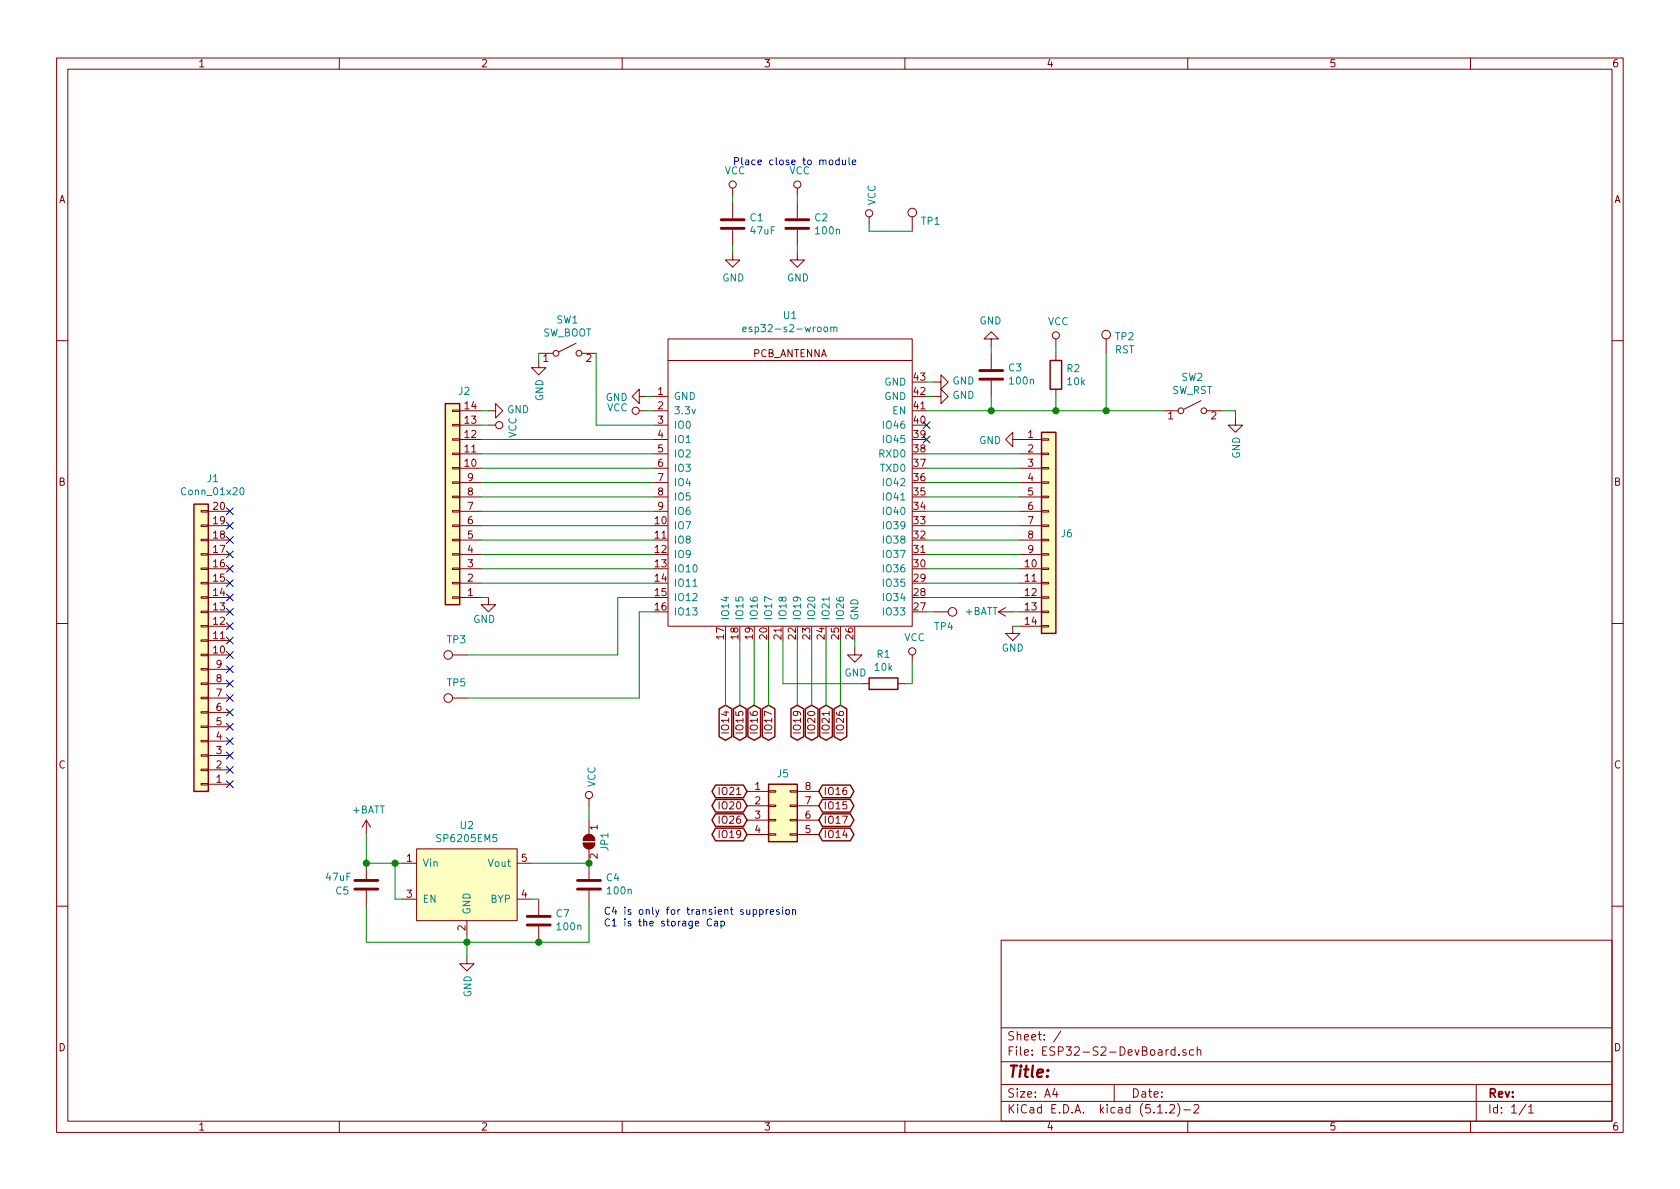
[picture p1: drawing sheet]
EESchema Schematic File Version 4
LIBS:ESP32-S2-WROOM-cache
EELAYER 29 0
EELAYER END
$Descr A4 11693 8268
encoding utf-8
Sheet 1 1
Title ""
Date ""
Rev ""
Comp ""
Comment1 ""
Comment2 ""
Comment3 ""
Comment4 ""
$EndDescr
$Comp
L esp32-s2:esp32-s2-wroom U1
U 1 1
P 5550 3400
F 0 "U1" H 5500 4615 50  0000 C CNN
F 1 "esp32-s2-wroom" H 5500 4524 50  0000 C CNN
F 2 "esp32-s2:esp32-s2-wrooom" H 5050 4100 50  0001 C CNN
F 3 "" H 5050 4100 50  0001 C CNN
	1    5550 3400
	1    0    0    -1  
$EndComp
$Comp
L power:GND #PWR05
U 1 1
P 4500 2750
F 0 "#PWR05" H 4500 2500 50  0001 C CNN
F 1 "GND" V 4505 2622 50  0000 R CNN
F 2 "" H 4500 2750 50  0001 C CNN
F 3 "" H 4500 2750 50  0001 C CNN
	1    4500 2750
	0    1    1    0   
$EndComp
$Comp
L power:GND #PWR013
U 1 1
P 6500 2750
F 0 "#PWR013" H 6500 2500 50  0001 C CNN
F 1 "GND" V 6505 2622 50  0000 R CNN
F 2 "" H 6500 2750 50  0001 C CNN
F 3 "" H 6500 2750 50  0001 C CNN
	1    6500 2750
	0    -1   -1   0   
$EndComp
$Comp
L power:GND #PWR011
U 1 1
P 5950 4500
F 0 "#PWR011" H 5950 4250 50  0001 C CNN
F 1 "GND" H 5955 4327 50  0000 C CNN
F 2 "" H 5950 4500 50  0001 C CNN
F 3 "" H 5950 4500 50  0001 C CNN
	1    5950 4500
	1    0    0    -1  
$EndComp
$Comp
L power:VCC #PWR06
U 1 1
P 4500 2850
F 0 "#PWR06" H 4500 2700 50  0001 C CNN
F 1 "VCC" V 4518 2977 50  0000 L CNN
F 2 "" H 4500 2850 50  0001 C CNN
F 3 "" H 4500 2850 50  0001 C CNN
	1    4500 2850
	0    -1   -1   0   
$EndComp
$Comp
L power:GND #PWR016
U 1 1
P 7100 3050
F 0 "#PWR016" H 7100 2800 50  0001 C CNN
F 1 "GND" V 7105 2922 50  0000 R CNN
F 2 "" H 7100 3050 50  0001 C CNN
F 3 "" H 7100 3050 50  0001 C CNN
	1    7100 3050
	0    1    1    0   
$EndComp
$Comp
L power:GND #PWR012
U 1 1
P 6500 2650
F 0 "#PWR012" H 6500 2400 50  0001 C CNN
F 1 "GND" V 6505 2522 50  0000 R CNN
F 2 "" H 6500 2650 50  0001 C CNN
F 3 "" H 6500 2650 50  0001 C CNN
	1    6500 2650
	0    -1   -1   0   
$EndComp
$Comp
L Switch:SW_SPST SW2
U 1 1
P 8300 2850
F 0 "SW2" H 8300 3085 50  0000 C CNN
F 1 "SW_RST" H 8300 2994 50  0000 C CNN
F 2 "Button_Switch_SMD:SW_SPST_CK_RS282G05A3" H 8300 2850 50  0001 C CNN
F 3 "~" H 8300 2850 50  0001 C CNN
	1    8300 2850
	1    0    0    -1  
$EndComp
$Comp
L Device:C C2
U 1 1
P 5550 1550
F 0 "C2" H 5665 1596 50  0000 L CNN
F 1 "100n" H 5665 1505 50  0000 L CNN
F 2 "Capacitor_SMD:C_0805_2012Metric_Pad1.15x1.40mm_HandSolder" H 5588 1400 50  0001 C CNN
F 3 "~" H 5550 1550 50  0001 C CNN
	1    5550 1550
	1    0    0    -1  
$EndComp
$Comp
L power:GND #PWR010
U 1 1
P 5550 1750
F 0 "#PWR010" H 5550 1500 50  0001 C CNN
F 1 "GND" H 5555 1577 50  0000 C CNN
F 2 "" H 5550 1750 50  0001 C CNN
F 3 "" H 5550 1750 50  0001 C CNN
	1    5550 1750
	1    0    0    -1  
$EndComp
$Comp
L power:VCC #PWR09
U 1 1
P 5550 1350
F 0 "#PWR09" H 5550 1200 50  0001 C CNN
F 1 "VCC" H 5567 1523 50  0000 C CNN
F 2 "" H 5550 1350 50  0001 C CNN
F 3 "" H 5550 1350 50  0001 C CNN
	1    5550 1350
	1    0    0    -1  
$EndComp
Text Notes 5100 1150 0    50   ~ 0
Place close to module
$Comp
L Device:R R2
U 1 1
P 7350 2600
F 0 "R2" H 7420 2646 50  0000 L CNN
F 1 "10k" H 7420 2555 50  0000 L CNN
F 2 "Resistor_SMD:R_0805_2012Metric_Pad1.15x1.40mm_HandSolder" V 7280 2600 50  0001 C CNN
F 3 "~" H 7350 2600 50  0001 C CNN
	1    7350 2600
	1    0    0    -1  
$EndComp
$Comp
L power:VCC #PWR018
U 1 1
P 7350 2400
F 0 "#PWR018" H 7350 2250 50  0001 C CNN
F 1 "VCC" H 7367 2573 50  0000 C CNN
F 2 "" H 7350 2400 50  0001 C CNN
F 3 "" H 7350 2400 50  0001 C CNN
	1    7350 2400
	1    0    0    -1  
$EndComp
$Comp
L Device:C C3
U 1 1
P 6900 2600
F 0 "C3" H 6785 2554 50  0000 R CNN
F 1 "100n" H 6785 2645 50  0000 R CNN
F 2 "Capacitor_SMD:C_0805_2012Metric_Pad1.15x1.40mm_HandSolder" H 6938 2450 50  0001 C CNN
F 3 "~" H 6900 2600 50  0001 C CNN
	1    6900 2600
	-1   0    0    1   
$EndComp
$Comp
L power:GND #PWR015
U 1 1
P 6900 2400
F 0 "#PWR015" H 6900 2150 50  0001 C CNN
F 1 "GND" H 6905 2227 50  0000 C CNN
F 2 "" H 6900 2400 50  0001 C CNN
F 3 "" H 6900 2400 50  0001 C CNN
	1    6900 2400
	-1   0    0    1   
$EndComp
$Comp
L Device:R R1
U 1 1
P 6150 4750
F 0 "R1" V 5943 4750 50  0000 C CNN
F 1 "10k" V 6034 4750 50  0000 C CNN
F 2 "Resistor_SMD:R_0805_2012Metric_Pad1.15x1.40mm_HandSolder" V 6080 4750 50  0001 C CNN
F 3 "~" H 6150 4750 50  0001 C CNN
	1    6150 4750
	0    1    1    0   
$EndComp
$Comp
L power:VCC #PWR014
U 1 1
P 6350 4600
F 0 "#PWR014" H 6350 4450 50  0001 C CNN
F 1 "VCC" H 6367 4773 50  0000 C CNN
F 2 "" H 6350 4600 50  0001 C CNN
F 3 "" H 6350 4600 50  0001 C CNN
	1    6350 4600
	1    0    0    -1  
$EndComp
$Comp
L power:GND #PWR019
U 1 1
P 8600 2900
F 0 "#PWR019" H 8600 2650 50  0001 C CNN
F 1 "GND" V 8605 2772 50  0000 R CNN
F 2 "" H 8600 2900 50  0001 C CNN
F 3 "" H 8600 2900 50  0001 C CNN
	1    8600 2900
	1    0    0    -1  
$EndComp
$Comp
L Switch:SW_SPST SW1
U 1 1
P 3950 2450
F 0 "SW1" H 3950 2685 50  0000 C CNN
F 1 "SW_BOOT" H 3950 2594 50  0000 C CNN
F 2 "Button_Switch_SMD:SW_SPST_CK_RS282G05A3" H 3950 2450 50  0001 C CNN
F 3 "~" H 3950 2450 50  0001 C CNN
	1    3950 2450
	1    0    0    -1  
$EndComp
$Comp
L power:GND #PWR04
U 1 1
P 3750 2500
F 0 "#PWR04" H 3750 2250 50  0001 C CNN
F 1 "GND" V 3755 2372 50  0000 R CNN
F 2 "" H 3750 2500 50  0001 C CNN
F 3 "" H 3750 2500 50  0001 C CNN
	1    3750 2500
	1    0    0    -1  
$EndComp
$Comp
L Device:C C1
U 1 1
P 5100 1550
F 0 "C1" H 5215 1596 50  0000 L CNN
F 1 "47uF" H 5215 1505 50  0000 L CNN
F 2 "Capacitor_SMD:C_1206_3216Metric_Pad1.42x1.75mm_HandSolder" H 5138 1400 50  0001 C CNN
F 3 "~" H 5100 1550 50  0001 C CNN
	1    5100 1550
	1    0    0    -1  
$EndComp
$Comp
L power:GND #PWR08
U 1 1
P 5100 1750
F 0 "#PWR08" H 5100 1500 50  0001 C CNN
F 1 "GND" H 5105 1577 50  0000 C CNN
F 2 "" H 5100 1750 50  0001 C CNN
F 3 "" H 5100 1750 50  0001 C CNN
	1    5100 1750
	1    0    0    -1  
$EndComp
$Comp
L power:VCC #PWR07
U 1 1
P 5100 1350
F 0 "#PWR07" H 5100 1200 50  0001 C CNN
F 1 "VCC" H 5117 1523 50  0000 C CNN
F 2 "" H 5100 1350 50  0001 C CNN
F 3 "" H 5100 1350 50  0001 C CNN
	1    5100 1350
	1    0    0    -1  
$EndComp
Wire Wire Line
	6000 4750 5450 4750
Wire Wire Line
	5450 4450 5450 4750
Wire Wire Line
	6350 4600 6350 4750
Wire Wire Line
	6350 4750 6300 4750
Text GLabel 5050 4900 3    50   BiDi ~ 0
IO14
Text GLabel 5150 4900 3    50   BiDi ~ 0
IO15
Text GLabel 5250 4900 3    50   BiDi ~ 0
IO16
Text GLabel 5350 4900 3    50   BiDi ~ 0
IO17
Text GLabel 5550 4900 3    50   BiDi ~ 0
IO19
Text GLabel 5650 4900 3    50   BiDi ~ 0
IO20
Text GLabel 5750 4900 3    50   BiDi ~ 0
IO21
Text GLabel 5850 4900 3    50   BiDi ~ 0
IO26
Wire Wire Line
	5850 4450 5850 4900
Wire Wire Line
	5750 4450 5750 4900
Wire Wire Line
	5650 4900 5650 4450
Wire Wire Line
	5550 4450 5550 4900
Wire Wire Line
	5350 4900 5350 4450
Wire Wire Line
	5250 4450 5250 4900
Wire Wire Line
	5150 4900 5150 4450
Wire Wire Line
	5050 4450 5050 4900
NoConn ~ 6450 2950
NoConn ~ 6450 3050
Text GLabel 5700 5800 2    50   BiDi ~ 0
IO14
Text GLabel 5700 5600 2    50   BiDi ~ 0
IO15
Text GLabel 5700 5500 2    50   BiDi ~ 0
IO16
Text GLabel 5700 5700 2    50   BiDi ~ 0
IO17
Text GLabel 5200 5800 0    50   BiDi ~ 0
IO19
Text GLabel 5200 5600 0    50   BiDi ~ 0
IO20
Text GLabel 5200 5500 0    50   BiDi ~ 0
IO21
Text GLabel 5200 5700 0    50   BiDi ~ 0
IO26
$Comp
L power:GND #PWR02
U 1 1
P 3400 2850
F 0 "#PWR02" H 3400 2600 50  0001 C CNN
F 1 "GND" V 3405 2722 50  0000 R CNN
F 2 "" H 3400 2850 50  0001 C CNN
F 3 "" H 3400 2850 50  0001 C CNN
	1    3400 2850
	0    -1   -1   0   
$EndComp
Wire Wire Line
	5550 1350 5550 1400
Wire Wire Line
	5100 1350 5100 1400
Wire Wire Line
	5550 1700 5550 1750
Wire Wire Line
	5100 1700 5100 1750
Wire Wire Line
	4550 2750 4500 2750
Wire Wire Line
	4550 2850 4500 2850
Wire Wire Line
	6450 2650 6500 2650
Wire Wire Line
	6500 2750 6450 2750
Wire Wire Line
	6900 2450 6900 2400
Wire Wire Line
	7350 2400 7350 2450
Wire Wire Line
	5950 4500 5950 4450
$Comp
L Connector_Generic:Conn_02x04_Counter_Clockwise J5
U 1 1
P 5400 5600
F 0 "J5" H 5450 5825 50  0000 C CNN
F 1 "Conn_02x04_Counter_Clockwise" H 5450 5826 50  0001 C CNN
F 2 "Connector_PinSocket_2.54mm:PinSocket_2x04_P2.54mm_Vertical" H 5400 5600 50  0001 C CNN
F 3 "~" H 5400 5600 50  0001 C CNN
	1    5400 5600
	1    0    0    -1  
$EndComp
$Comp
L Connector_Generic:Conn_01x20 J1
U 1 1
P 1400 4550
F 0 "J1" H 1318 3325 50  0000 C CNN
F 1 "Conn_01x20" H 1318 3416 50  0000 C CNN
F 2 "Connector_PinSocket_2.54mm:PinSocket_1x20_P2.54mm_Vertical" H 1400 4550 50  0001 C CNN
F 3 "~" H 1400 4550 50  0001 C CNN
	1    1400 4550
	-1   0    0    1   
$EndComp
$Comp
L Connector_Generic:Conn_01x14 J6
U 1 1
P 7300 3650
F 0 "J6" H 7380 3596 50  0000 L CNN
F 1 "Conn_01x14" H 7380 3551 50  0001 L CNN
F 2 "Connector_PinSocket_2.54mm:PinSocket_1x14_P2.54mm_Vertical" H 7300 3650 50  0001 C CNN
F 3 "~" H 7300 3650 50  0001 C CNN
	1    7300 3650
	1    0    0    -1  
$EndComp
$Comp
L power:VCC #PWR017
U 1 1
P 3400 2950
F 0 "#PWR017" H 3400 2800 50  0001 C CNN
F 1 "VCC" H 3417 3123 50  0000 C CNN
F 2 "" H 3400 2950 50  0001 C CNN
F 3 "" H 3400 2950 50  0001 C CNN
	1    3400 2950
	0    1    1    0   
$EndComp
Wire Wire Line
	6450 4150 7100 4150
Wire Wire Line
	6450 4050 7100 4050
Wire Wire Line
	6450 3950 7100 3950
Wire Wire Line
	6450 3850 7100 3850
Wire Wire Line
	6450 3750 7100 3750
Wire Wire Line
	6450 3650 7100 3650
Wire Wire Line
	6450 3550 7100 3550
Wire Wire Line
	6450 3450 7100 3450
Wire Wire Line
	6450 3350 7100 3350
$Comp
L Connector_Generic:Conn_01x14 J2
U 1 1
P 3150 3550
F 0 "J2" H 3068 2717 50  0000 C CNN
F 1 "Conn_01x14" H 3230 3451 50  0001 L CNN
F 2 "Connector_PinSocket_2.54mm:PinSocket_1x14_P2.54mm_Vertical" H 3150 3550 50  0001 C CNN
F 3 "~" H 3150 3550 50  0001 C CNN
	1    3150 3550
	-1   0    0    1   
$EndComp
Wire Wire Line
	3400 2850 3350 2850
Wire Wire Line
	3400 2950 3350 2950
Wire Wire Line
	3350 3050 4550 3050
Wire Wire Line
	3350 3150 4550 3150
Wire Wire Line
	3350 3250 4550 3250
Wire Wire Line
	3350 3350 4550 3350
Wire Wire Line
	3350 3450 4550 3450
Wire Wire Line
	3350 3550 4550 3550
Wire Wire Line
	3350 3650 4550 3650
Wire Wire Line
	3350 3750 4550 3750
Wire Wire Line
	3350 3850 4550 3850
Wire Wire Line
	3350 3950 4550 3950
$Comp
L power:GND #PWR03
U 1 1
P 3400 4150
F 0 "#PWR03" H 3400 3900 50  0001 C CNN
F 1 "GND" H 3450 4000 50  0000 R CNN
F 2 "" H 3400 4150 50  0001 C CNN
F 3 "" H 3400 4150 50  0001 C CNN
	1    3400 4150
	1    0    0    -1  
$EndComp
Wire Wire Line
	4550 2950 4150 2950
Wire Wire Line
	4150 2950 4150 2450
Wire Wire Line
	3750 2450 3750 2500
$Comp
L power:GND #PWR021
U 1 1
P 3250 6650
F 0 "#PWR021" H 3250 6400 50  0001 C CNN
F 1 "GND" V 3255 6522 50  0000 R CNN
F 2 "" H 3250 6650 50  0001 C CNN
F 3 "" H 3250 6650 50  0001 C CNN
	1    3250 6650
	1    0    0    -1  
$EndComp
$Comp
L power:VCC #PWR022
U 1 1
P 4100 5600
F 0 "#PWR022" H 4100 5450 50  0001 C CNN
F 1 "VCC" V 4118 5727 50  0000 L CNN
F 2 "" H 4100 5600 50  0001 C CNN
F 3 "" H 4100 5600 50  0001 C CNN
	1    4100 5600
	1    0    0    -1  
$EndComp
$Comp
L power:+BATT #PWR020
U 1 1
P 2550 5800
F 0 "#PWR020" H 2550 5650 50  0001 C CNN
F 1 "+BATT" H 2565 5973 50  0000 C CNN
F 2 "" H 2550 5800 50  0001 C CNN
F 3 "" H 2550 5800 50  0001 C CNN
	1    2550 5800
	1    0    0    -1  
$EndComp
Wire Wire Line
	3250 6500 3250 6550
$Comp
L power:+BATT #PWR0101
U 1 1
P 7050 4250
F 0 "#PWR0101" H 7050 4100 50  0001 C CNN
F 1 "+BATT" V 7050 4350 50  0000 L CNN
F 2 "" H 7050 4250 50  0001 C CNN
F 3 "" H 7050 4250 50  0001 C CNN
	1    7050 4250
	0    -1   -1   0   
$EndComp
$Comp
L power:GND #PWR023
U 1 1
P 7050 4350
F 0 "#PWR023" H 7050 4100 50  0001 C CNN
F 1 "GND" H 7050 4200 50  0000 C CNN
F 2 "" H 7050 4350 50  0001 C CNN
F 3 "" H 7050 4350 50  0001 C CNN
	1    7050 4350
	1    0    0    -1  
$EndComp
Wire Wire Line
	7050 4250 7100 4250
Wire Wire Line
	7100 4350 7050 4350
$Comp
L Jumper:SolderJumper_2_Open JP1
U 1 1
P 4100 5850
F 0 "JP1" H 4100 5963 50  0000 C CNN
F 1 "SolderJumper_2_Open" H 4100 5964 50  0001 C CNN
F 2 "Jumper:SolderJumper-2_P1.3mm_Open_RoundedPad1.0x1.5mm" H 4100 5850 50  0001 C CNN
F 3 "~" H 4100 5850 50  0001 C CNN
	1    4100 5850
	0    1    1    0   
$EndComp
$Comp
L MyLib:SP6205EM5 U2
U 1 1
P 3250 6150
F 0 "U2" H 3250 6565 50  0000 C CNN
F 1 "SP6205EM5" H 3250 6474 50  0000 C CNN
F 2 "Package_TO_SOT_SMD:TSOT-23-5_HandSoldering" H 3250 6150 50  0001 C CNN
F 3 "https://www.mouser.se/datasheet/2/146/sp6203_sp6205-1664092.pdf" H 3250 6150 50  0001 C CNN
	1    3250 6150
	1    0    0    -1  
$EndComp
$Comp
L Device:C C5
U 1 1
P 2550 6150
F 0 "C5" H 2665 6196 50  0000 L CNN
F 1 "47uF" H 2650 6100 50  0000 L CNN
F 2 "Capacitor_SMD:C_1206_3216Metric_Pad1.42x1.75mm_HandSolder" H 2588 6000 50  0001 C CNN
F 3 "~" H 2550 6150 50  0001 C CNN
	1    2550 6150
	-1   0    0    1   
$EndComp
Wire Wire Line
	2550 6000 2550 5800
Wire Wire Line
	2800 6000 2750 6000
Connection ~ 2550 6000
$Comp
L Device:C C7
U 1 1
P 3750 6400
F 0 "C7" H 3635 6354 50  0000 R CNN
F 1 "100n" H 3635 6445 50  0000 R CNN
F 2 "Capacitor_SMD:C_0805_2012Metric_Pad1.15x1.40mm_HandSolder" H 3788 6250 50  0001 C CNN
F 3 "~" H 3750 6400 50  0001 C CNN
	1    3750 6400
	-1   0    0    1   
$EndComp
Wire Wire Line
	3700 6250 3750 6250
Wire Wire Line
	2550 6300 2550 6550
Wire Wire Line
	2550 6550 3250 6550
Connection ~ 3250 6550
Wire Wire Line
	3250 6550 3250 6650
Wire Wire Line
	3250 6550 3750 6550
Wire Wire Line
	2800 6250 2750 6250
Wire Wire Line
	2750 6250 2750 6000
Connection ~ 2750 6000
Wire Wire Line
	2750 6000 2550 6000
Text Notes 4200 6450 0    50   ~ 0
C4 is only for transient suppresion\nC1 is the storage Cap\n
Wire Wire Line
	8600 2850 8500 2850
$Comp
L Connector:TestPoint TP2
U 1 1
P 7700 2450
F 0 "TP2" H 7758 2568 50  0000 L CNN
F 1 "RST" H 7758 2477 50  0000 L CNN
F 2 "TestPoint:TestPoint_Pad_D1.5mm" H 7900 2450 50  0001 C CNN
F 3 "~" H 7900 2450 50  0001 C CNN
	1    7700 2450
	1    0    0    -1  
$EndComp
Wire Wire Line
	7700 2850 8100 2850
Wire Wire Line
	7350 2850 7700 2850
Connection ~ 7350 2850
Connection ~ 7700 2850
$Comp
L Connector:TestPoint TP1
U 1 1
P 6350 1600
F 0 "TP1" H 6408 1672 50  0000 L CNN
F 1 "TestPoint" H 6408 1627 50  0001 L CNN
F 2 "TestPoint:TestPoint_Pad_D1.5mm" H 6550 1600 50  0001 C CNN
F 3 "~" H 6550 1600 50  0001 C CNN
	1    6350 1600
	1    0    0    -1  
$EndComp
$Comp
L power:VCC #PWR0102
U 1 1
P 6050 1550
F 0 "#PWR0102" H 6050 1400 50  0001 C CNN
F 1 "VCC" V 6068 1677 50  0000 L CNN
F 2 "" H 6050 1550 50  0001 C CNN
F 3 "" H 6050 1550 50  0001 C CNN
	1    6050 1550
	1    0    0    -1  
$EndComp
Wire Wire Line
	6350 1600 6050 1600
Wire Wire Line
	6050 1600 6050 1550
$Comp
L Device:C C4
U 1 1
P 4100 6150
F 0 "C4" H 3985 6104 50  0000 R CNN
F 1 "100n" H 3985 6195 50  0000 R CNN
F 2 "Capacitor_SMD:C_0805_2012Metric_Pad1.15x1.40mm_HandSolder" H 4138 6000 50  0001 C CNN
F 3 "~" H 4100 6150 50  0001 C CNN
	1    4100 6150
	-1   0    0    1   
$EndComp
Wire Wire Line
	3750 6550 4100 6550
Wire Wire Line
	4100 6550 4100 6300
Connection ~ 3750 6550
Wire Wire Line
	3700 6000 4100 6000
Connection ~ 4100 6000
Wire Wire Line
	4100 5700 4100 5600
NoConn ~ 1600 5450
NoConn ~ 1600 5350
NoConn ~ 1600 5250
NoConn ~ 1600 5150
NoConn ~ 1600 5050
NoConn ~ 1600 4950
NoConn ~ 1600 4850
NoConn ~ 1600 4750
NoConn ~ 1600 4650
NoConn ~ 1600 4550
NoConn ~ 1600 4450
NoConn ~ 1600 4350
NoConn ~ 1600 4250
NoConn ~ 1600 4150
NoConn ~ 1600 4050
NoConn ~ 1600 3950
NoConn ~ 1600 3850
NoConn ~ 1600 3750
NoConn ~ 1600 3650
NoConn ~ 1600 3550
Wire Wire Line
	6450 3250 7100 3250
Wire Wire Line
	6450 3150 7100 3150
$Comp
L Connector:TestPoint TP4
U 1 1
P 6500 4250
F 0 "TP4" V 6600 4250 50  0000 L CNN
F 1 "TestPoint" V 6545 4438 50  0001 L CNN
F 2 "TestPoint:TestPoint_Pad_D1.5mm" H 6700 4250 50  0001 C CNN
F 3 "~" H 6700 4250 50  0001 C CNN
	1    6500 4250
	0    1    1    0   
$EndComp
Wire Wire Line
	6500 4250 6450 4250
Wire Wire Line
	3400 4150 3350 4150
Wire Wire Line
	4450 4250 4550 4250
$Comp
L Connector:TestPoint TP3
U 1 1
P 3250 4550
F 0 "TP3" V 3353 4622 50  0000 C CNN
F 1 "TestPoint" V 3354 4622 50  0001 C CNN
F 2 "TestPoint:TestPoint_Pad_D1.5mm" H 3450 4550 50  0001 C CNN
F 3 "~" H 3450 4550 50  0001 C CNN
	1    3250 4550
	0    -1   -1   0   
$EndComp
$Comp
L Connector:TestPoint TP5
U 1 1
P 3250 4850
F 0 "TP5" V 3353 4922 50  0000 C CNN
F 1 "TestPoint" V 3354 4922 50  0001 C CNN
F 2 "TestPoint:TestPoint_Pad_D1.5mm" H 3450 4850 50  0001 C CNN
F 3 "~" H 3450 4850 50  0001 C CNN
	1    3250 4850
	0    -1   -1   0   
$EndComp
Wire Wire Line
	4450 4250 4450 4850
Wire Wire Line
	4450 4850 3250 4850
Wire Wire Line
	3250 4550 4300 4550
Wire Wire Line
	7350 2750 7350 2850
Wire Wire Line
	6450 2850 6900 2850
Wire Wire Line
	6900 2750 6900 2850
Connection ~ 6900 2850
Wire Wire Line
	6900 2850 7350 2850
Wire Wire Line
	7700 2450 7700 2850
Wire Wire Line
	8600 2900 8600 2850
Wire Wire Line
	3350 4050 4550 4050
Wire Wire Line
	4550 4150 4300 4150
Wire Wire Line
	4300 4150 4300 4550
$EndSCHEMATC
